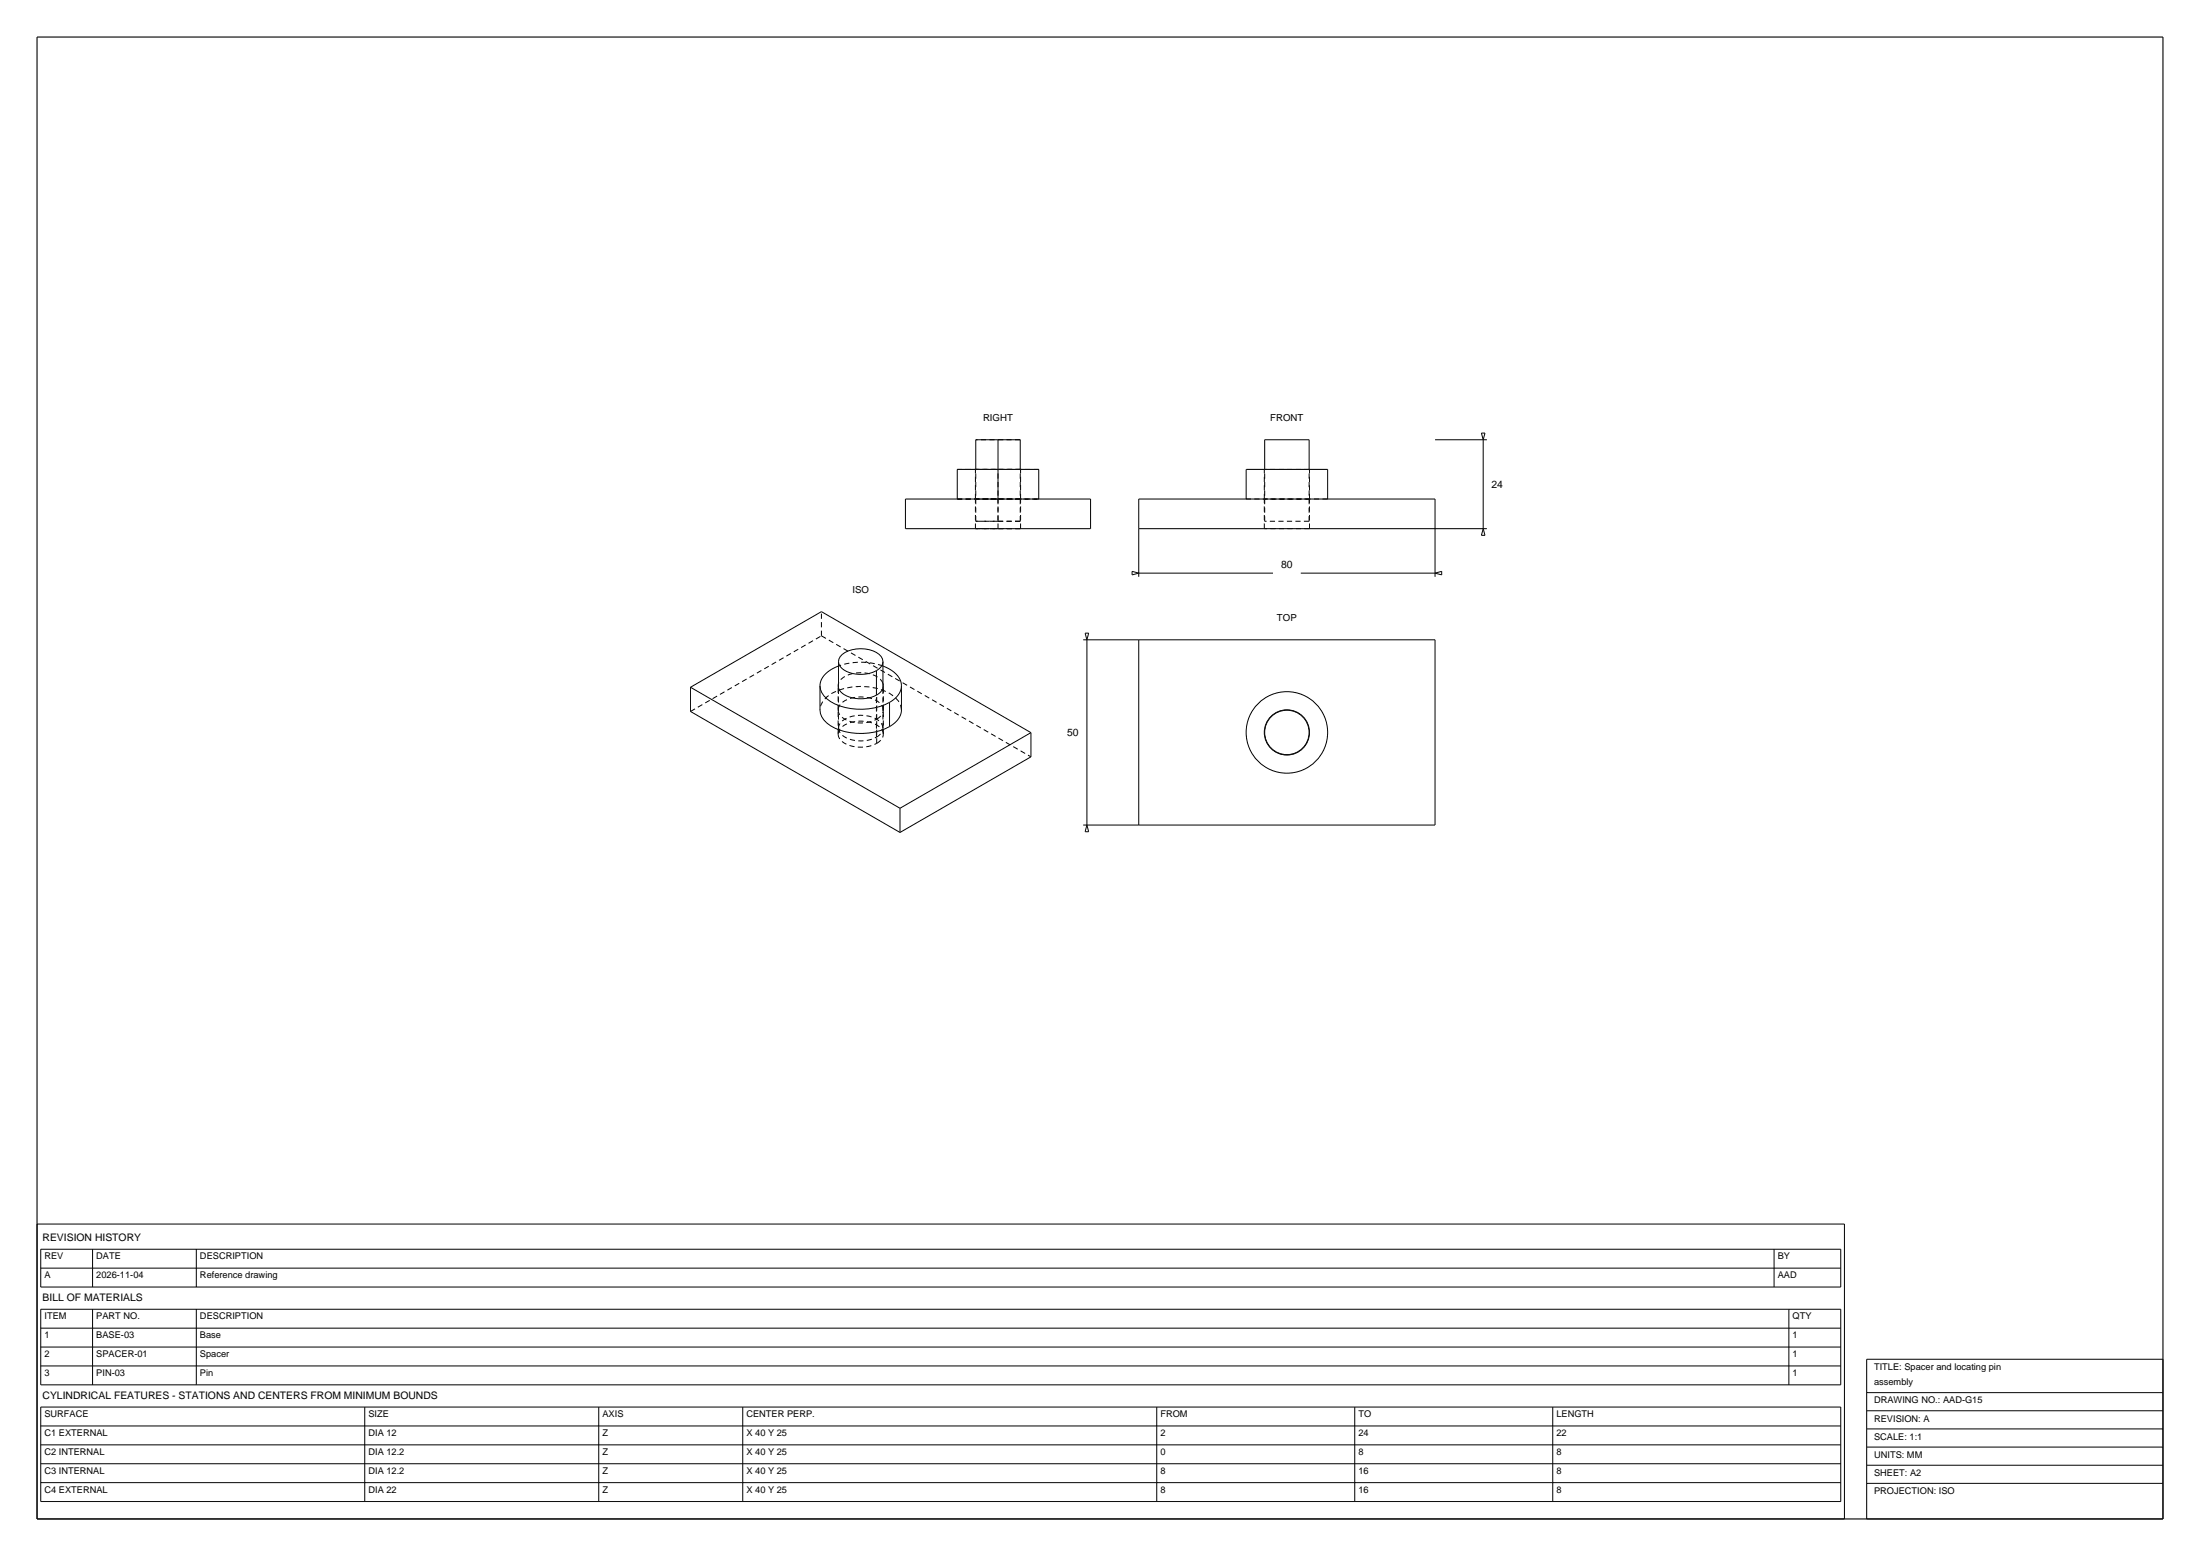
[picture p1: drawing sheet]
<svg xmlns="http://www.w3.org/2000/svg" width="594mm" height="420mm" viewBox="0 0 594 420" stroke-linecap="round" stroke-linejoin="round" font-family="sans-serif">
<path d="M10 10h574v400h-574z" fill="none" stroke="#000" stroke-width=".3"/>
<g fill="none" stroke="#000" stroke-width=".27">
<path d="M269.5 118.7v16M387.5 118.7h14M400 116.9h.9l-.4 1.8zM400.5 118.7v24M244.5 134.7h50v8h-50zM258.5 134.7v-8h22v8M263.5 126.7v-8h12v8M336.5 134.7v-8h22v8M341.5 126.7v-8h12v8M305.7 154.2l1.8 .5-1.8 .5zM307.5 155.7v-21h80v21M307.5 142.7h94"/>
<path d="M307.5 154.7h36.2M351.2 154.7h36.3M387.5 154.7l1.8-.5v1zM400.5 142.7l.4 1.8h-.9zM226.4 179.8a6.5 6.5 0 0 0-5 5.3M226.4 178.6a4.1 4.1 0 0 0 3.7 3.2 9.4 9.4 0 0 0 6.5-.8M226.4 178.6a4.1 4.1 0 0 1 3.7-3.2 8.1 8.1 0 0 1 7.8 1.8l.5 1.4M226.4 178.6v7.1M238.4 178.6a3 3 0 0 1-1.8 2.4M238.4 179.8a6.5 6.5 0 0 1 5 5.3M238.4 178.6v7.1M292.5 172.7h95v50h-95"/>
<path d="M293 170.9h.9l-.4 1.8zM293.5 172.7v50M307.5 172.7v50M186.4 185.5v6.5l56.6 32.7M186.4 185.5l35.4-20.4 56.6 32.7M186.4 185.5l56.6 32.7M221.4 185.1v6.5a5.9 5.9 0 0 0 4 4.9 17.4 17.4 0 0 0 14.8-.4M221.4 185.1a5.9 5.9 0 0 0 4 4.9 17.4 17.4 0 0 0 14.8-.4M226.4 184.5l-.1 .4a2.87 2.87 0 0 0 2.2 2.9 8.4 8.4 0 0 0 9.4-1.2 2.18 2.18 0 0 0 .5-2.1M236.6 181v6.6M240.2 189.6v6.5M243.4 185.1v6.5a5.5 5.5 0 0 1-3.2 4.5"/>
<path d="M243.4 185.1a5.5 5.5 0 0 1-3.2 4.5M278.4 197.8v6.5l-35.4 20.4M278.4 197.8l-35.4 20.4M243 218.2v6.5M293.5 222.7l.4 1.8h-.9zM10 330.4h488v79.6h-488zM11 337.2h486v10.2h-486zM25 337.2v10.2M53 337.2v10.2M479 337.2v10.2M11 342.3h486M11 353.4h486v20.4h-486z"/>
<path d="M11 358.5h486M25 353.4v20.4M53 353.4v20.4M483 353.4v20.4M11 379.8h486v25.5h-486zM11 363.6h486M11 368.7h486M98.5 379.8v25.5M161.7 379.8v25.5M200.5 379.8v25.5M312.3 379.8v25.5M365.8 379.8v25.5"/>
<path d="M419.2 379.8v25.5M504 366.9h80v43.1h-80zM504 375.9h80M11 384.9h486M11 390h486M11 395.1h486M504 380.8h80M504 385.7h80M504 390.6h80M504 395.5h80M11 400.2h486M504 400.4h80"/>
<circle cx="347.5" cy="197.7" r="11"/>
<circle cx="347.5" cy="197.7" r="6.1"/>
<circle cx="347.5" cy="197.7" r="6"/>
</g>
<g fill="none" stroke="#000" stroke-width=".27" stroke-dasharray="1.4 .9" stroke-linecap="butt">
<path d="M275.5 118.7h-12M258.5 134.7h11M263.4 134.7v-8M263.4 134.7h6.1M263.4 126.7h6.1M269.5 134.7h6.1M269.5 134.7h11M269.5 126.7h6.1M275.6 134.7h-12.2M275.6 126.7h-12.2M275.6 134.7v-8M280.5 134.7h-22"/>
<path d="M280.5 126.7h-22M341.4 134.7v-8M353.6 134.7h-12.2M353.6 126.7h-12.2M353.6 134.7v-8M358.5 134.7h-22M263.4 142.7v-8M263.4 142.7h6.1M263.5 140.7v-14M263.5 140.7h6M269.5 142.7v-8M269.5 142.7h6.1"/>
<path d="M269.5 140.7v-14M269.5 140.7h6M275.5 140.7h-12M275.5 140.7v-14M275.6 142.7h-12.2M275.6 142.7v-8M341.4 142.7v-8M341.5 140.7v-14M353.5 140.7h-12M353.5 140.7v-14M353.6 142.7h-12.2M353.6 142.7v-8"/>
<path d="M221.8 171.6v-6.5M221.8 171.6l56.6 32.7M238.4 179.8a18 18 0 0 0-12 0M186.4 192l35.4-20.4M226.3 198.2v-6.6M226.3 191.6v-6.5M226.3 198.2a4.1 4.1 0 0 0 3.8 3.2 9.6 9.6 0 0 0 6.6-.7M226.3 191.6a4.1 4.1 0 0 0 3.8 3.3 9.6 9.6 0 0 0 6.6-.8M226.4 196.5v-10.8M226.4 196.5a4.1 4.1 0 0 0 3.7 3.2 9.4 9.4 0 0 0 6.5-.7M236.6 199v-11.4M236.6 199a3 3 0 0 0 1.8-2.5"/>
<path d="M236.7 194.1v-6.5M236.7 194.1a3.1 3.1 0 0 0 1.8-2.5M238.4 196.5v-10.8M238.4 196.5a4.1 4.1 0 0 0-3.7-3.2 8.1 8.1 0 0 0-7.8 1.9l-.5 1.3M238.4 184.5a6.1 6.1 0 0 0-6-2.9 6.1 6.1 0 0 0-6 2.9M238.5 198.2v-6.6M238.5 191.6v-6.5M238.5 198.2a4.1 4.1 0 0 0-3.8-3.3 8.2 8.2 0 0 0-7.9 1.9l-.5 1.4M238.5 191.6a4.1 4.1 0 0 0-3.8-3.2 8.2 8.2 0 0 0-7.9 1.9l-.5 1.3M243.4 191.6a5.5 5.5 0 0 0-3.2-4.5 16.7 16.7 0 0 0-17 1l-1 1.1-.6 1.2-.2 1.2M236.7 200.7v-6.6M236.7 200.7a3.1 3.1 0 0 0 1.8-2.5"/>
</g>
<g font-size="2.8">
<text x="402.7" y="131.7">24</text>
<text x="345.9" y="153.3">80</text>
<text x="288.1" y="198.7">50</text>
<text x="11.5" y="334.9">REVISION HISTORY</text>
<text x="11.5" y="351.1">BILL OF MATERIALS</text>
<text x="11.5" y="377.5">CYLINDRICAL FEATURES - STATIONS AND CENTERS FROM MINIMUM BOUNDS</text>
</g>
<g font-size="2.6">
<text x="265.4" y="113.7">RIGHT</text>
<text x="343" y="113.7">FRONT</text>
<text x="230.2" y="160.1">ISO</text>
<text x="344.8" y="167.7">TOP</text>
</g>
<g font-size="2.5">
<text x="12" y="339.9">REV</text>
<text x="26" y="339.9">DATE</text>
<text x="54" y="339.9">DESCRIPTION</text>
<text x="480" y="339.9">BY</text>
<text x="12" y="345">A</text>
<text x="26" y="345">2026-11-04</text>
<text x="54" y="345">Reference drawing</text>
<text x="480" y="345">AAD</text>
<text x="12" y="356.1">ITEM</text>
<text x="26" y="356.1">PART NO.</text>
<text x="54" y="356.1">DESCRIPTION</text>
<text x="484" y="356.1">QTY</text>
<text x="12" y="361.2">1</text>
<text x="26" y="361.2">BASE-03</text>
<text x="54" y="361.2">Base</text>
<text x="484" y="361.2">1</text>
<text x="12" y="366.3">2</text>
<text x="12" y="371.4">3</text>
<text x="26" y="366.3">SPACER-01</text>
<text x="26" y="371.4">PIN-03</text>
<text x="54" y="366.3">Spacer</text>
<text x="54" y="371.4">Pin</text>
<text x="484" y="366.3">1</text>
<text x="484" y="371.4">1</text>
<text x="506" y="369.9">TITLE: Spacer and locating pin</text>
<text x="506" y="373.9">assembly</text>
<text x="12" y="382.5">SURFACE</text>
<text x="99.5" y="382.5">SIZE</text>
<text x="162.7" y="382.5">AXIS</text>
<text x="201.5" y="382.5">CENTER PERP.</text>
<text x="313.3" y="382.5">FROM</text>
<text x="366.8" y="382.5">TO</text>
<text x="420.2" y="382.5">LENGTH</text>
<text x="506" y="378.8">DRAWING NO.: AAD-G15</text>
<text x="506" y="383.7">REVISION: A</text>
<text x="12" y="387.6">C1 EXTERNAL</text>
<text x="99.5" y="387.6">DIA 12</text>
<text x="162.7" y="387.6">Z</text>
<text x="201.5" y="387.6">X 40 Y 25</text>
<text x="313.3" y="387.6">2</text>
<text x="366.8" y="387.6">24</text>
<text x="420.2" y="387.6">22</text>
<text x="506" y="388.6">SCALE: 1:1</text>
<text x="12" y="392.7">C2 INTERNAL</text>
<text x="99.5" y="392.7">DIA 12.2</text>
<text x="162.7" y="392.7">Z</text>
<text x="201.5" y="392.7">X 40 Y 25</text>
<text x="313.3" y="392.7">0</text>
<text x="366.8" y="392.7">8</text>
<text x="420.2" y="392.7">8</text>
<text x="506" y="393.5">UNITS: MM</text>
<text x="12" y="397.8">C3 INTERNAL</text>
<text x="99.5" y="397.8">DIA 12.2</text>
<text x="162.7" y="397.8">Z</text>
<text x="201.5" y="397.8">X 40 Y 25</text>
<text x="313.3" y="397.8">8</text>
<text x="366.8" y="397.8">16</text>
<text x="420.2" y="397.8">8</text>
<text x="506" y="398.4">SHEET: A2</text>
<text x="12" y="402.9">C4 EXTERNAL</text>
<text x="99.5" y="402.9">DIA 22</text>
<text x="162.7" y="402.9">Z</text>
<text x="201.5" y="402.9">X 40 Y 25</text>
<text x="313.3" y="402.9">8</text>
<text x="366.8" y="402.9">16</text>
<text x="420.2" y="402.9">8</text>
<text x="506" y="403.3">PROJECTION: ISO</text>
</g>
</svg>
